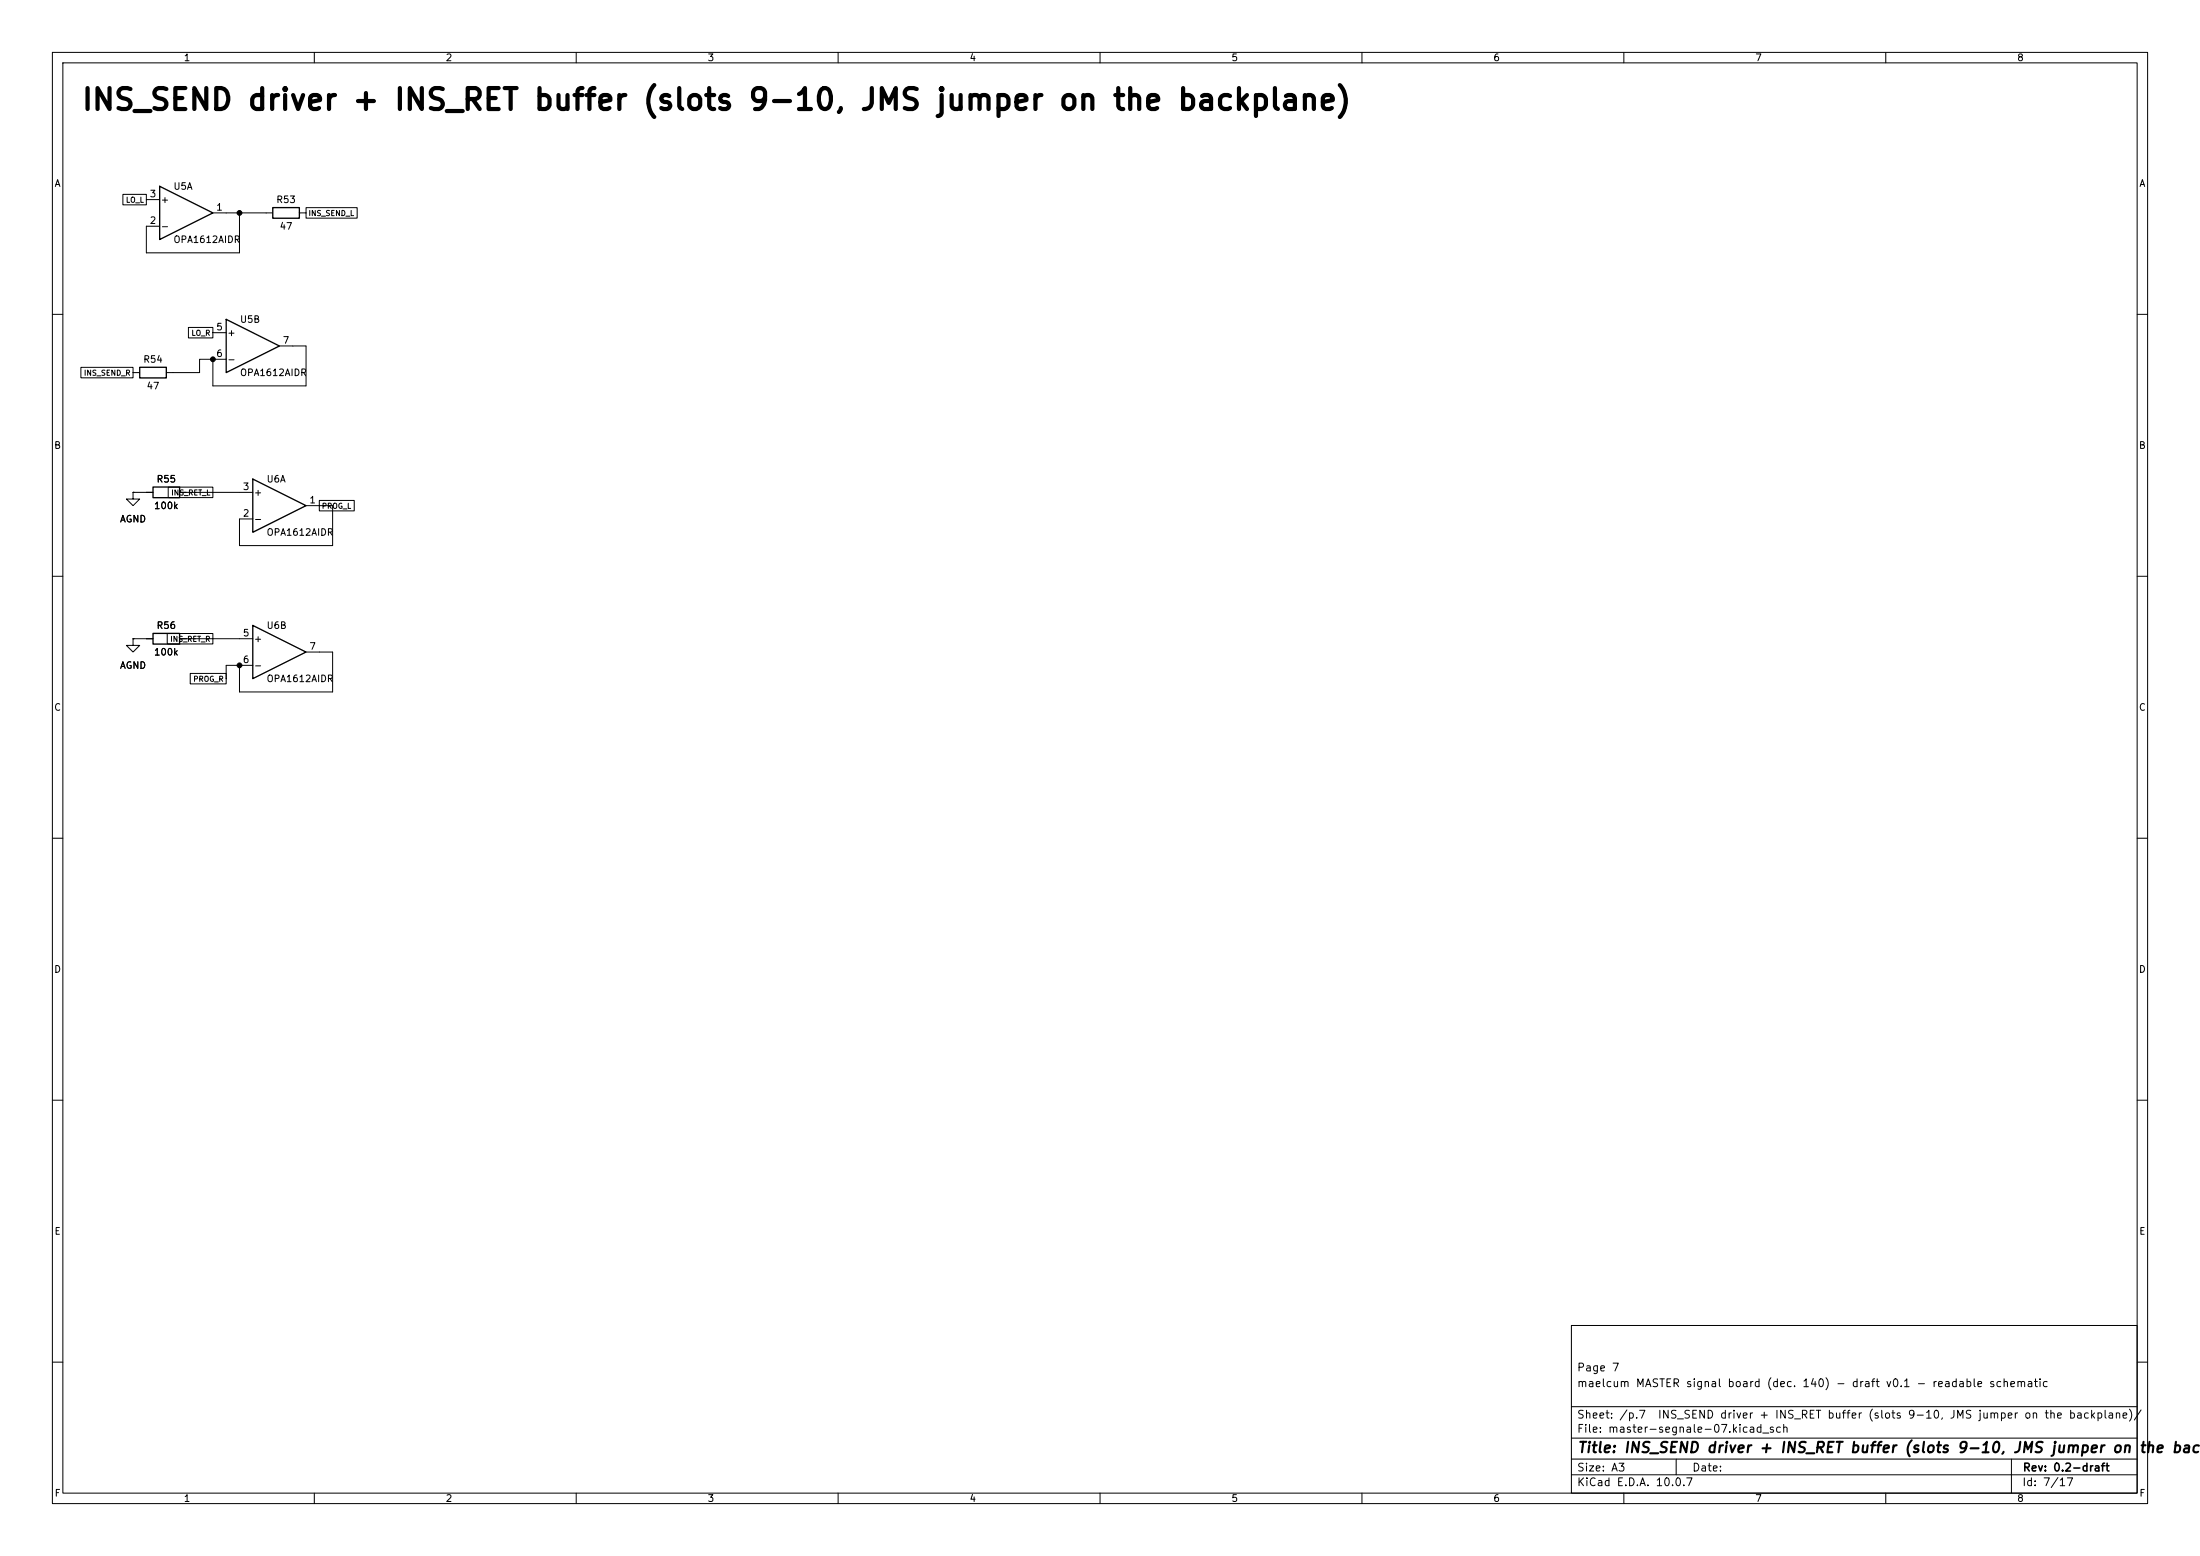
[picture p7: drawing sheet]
(kicad_sch
 (version 20260101)
 (generator "eeschema")
 (generator_version "10.0")
 (paper "A3")
 (title_block
  (title "INS_SEND driver + INS_RET buffer (slots 9-10, JMS jumper on the backplane)")
  (rev "0.2-draft")
  (comment 1 "maelcum MASTER signal board (dec. 140) - draft v0.1 - readable schematic")
  (comment 2 "Page 7"))
 (lib_symbols
  (symbol
   "Amplifier_Operational:OPA1612AxD"
   (pin_names
    (offset 0.127)) (exclude_from_sim no) (in_bom yes) (on_board yes)
   (in_pos_files yes)
   (duplicate_pin_numbers_are_jumpers no)
   (property
    "Reference"
    "U" (at 0 5.08 0) (show_name no) (do_not_autoplace no) (effects (font (size 1.27 1.27)) (justify left)))
   (property
    "Value"
    "OPA1612AxD" (at 0 -5.08 0) (show_name no) (do_not_autoplace no) (effects (font (size 1.27 1.27)) (justify left)))
   (property
    "Footprint"
    "" (at 0 0 0) (show_name no) (do_not_autoplace no) (hide yes) (effects (font (size 1.27 1.27))))
   (property
    "Datasheet"
    "http://www.ti.com/lit/ds/symlink/opa1612.pdf" (at 0 0 0) (show_name no) (do_not_autoplace no) (hide yes) (effects (font (size 1.27 1.27))))
   (property
    "Description"
    "Dual SoundPlus High Performance, Bipolar-Input Audio Operational Amplifiers, SOIC-8" (at 0 0 0) (show_name no) (do_not_autoplace no) (hide yes) (effects (font (size 1.27 1.27))))
   (property
    "ki_locked"
    "" (at 0 0 0) (show_name no) (do_not_autoplace no) (effects (font (size 1.27 1.27))))
   (property
    "ki_keywords"
    "dual opamp" (at 0 0 0) (show_name no) (do_not_autoplace no) (hide yes) (effects (font (size 1.27 1.27))))
   (property
    "ki_fp_filters"
    "SOIC*3.9x4.9mm*P1.27mm* DIP*W7.62mm* TO*99* OnSemi*Micro8* TSSOP*3x3mm*P0.65mm* TSSOP*4.4x3mm*P0.65mm* MSOP*3x3mm*P0.65mm* SSOP*3.9x4.9mm*P0.635mm* LFCSP*2x2mm*P0.5mm* *SIP* SOIC*5.3x6.2mm*P1.27mm*" (at 0 0 0) (show_name no) (do_not_autoplace no) (hide yes) (effects (font (size 1.27 1.27))))
   (symbol
    "OPA1612AxD_1_1"
    (polyline (pts (xy -5.08 5.08) (xy 5.08 0) (xy -5.08 -5.08) (xy -5.08 5.08)) (stroke (width 0.254) (type default)) (fill (type background)))
    (pin
    output
    line (at 7.62 0 180) (length 2.54) (name
    "" (effects (font (size 1.27 1.27)))) (number
    "1" (effects (font (size 1.27 1.27)))))
    (pin
    input
    line (at -7.62 -2.54 0) (length 2.54) (name
    "-" (effects (font (size 1.27 1.27)))) (number
    "2" (effects (font (size 1.27 1.27)))))
    (pin
    input
    line (at -7.62 2.54 0) (length 2.54) (name
    "+" (effects (font (size 1.27 1.27)))) (number
    "3" (effects (font (size 1.27 1.27))))))
   (symbol
    "OPA1612AxD_2_1"
    (polyline (pts (xy -5.08 5.08) (xy 5.08 0) (xy -5.08 -5.08) (xy -5.08 5.08)) (stroke (width 0.254) (type default)) (fill (type background)))
    (pin
    input
    line (at -7.62 2.54 0) (length 2.54) (name
    "+" (effects (font (size 1.27 1.27)))) (number
    "5" (effects (font (size 1.27 1.27)))))
    (pin
    input
    line (at -7.62 -2.54 0) (length 2.54) (name
    "-" (effects (font (size 1.27 1.27)))) (number
    "6" (effects (font (size 1.27 1.27)))))
    (pin
    output
    line (at 7.62 0 180) (length 2.54) (name
    "" (effects (font (size 1.27 1.27)))) (number
    "7" (effects (font (size 1.27 1.27))))))
   (symbol
    "OPA1612AxD_3_1"
    (pin
    power_in
    line (at -2.54 -7.62 90) (length 3.81) (name
    "V-" (effects (font (size 1.27 1.27)))) (number
    "4" (effects (font (size 1.27 1.27)))))
    (pin
    power_in
    line (at -2.54 7.62 270) (length 3.81) (name
    "V+" (effects (font (size 1.27 1.27)))) (number
    "8" (effects (font (size 1.27 1.27))))))
   (embedded_fonts no))
  (symbol
   "Device:R"
   (pin_numbers (hide yes))
   (pin_names
    (offset 0)) (exclude_from_sim no) (in_bom yes) (on_board yes)
   (in_pos_files yes)
   (duplicate_pin_numbers_are_jumpers no)
   (property
    "Reference"
    "R" (at 2.032 0 90) (show_name no) (do_not_autoplace no) (effects (font (size 1.27 1.27))))
   (property
    "Value"
    "R" (at 0 0 90) (show_name no) (do_not_autoplace no) (effects (font (size 1.27 1.27))))
   (property
    "Footprint"
    "" (at -1.778 0 90) (show_name no) (do_not_autoplace no) (hide yes) (effects (font (size 1.27 1.27))))
   (property
    "Datasheet"
    "" (at 0 0 0) (show_name no) (do_not_autoplace no) (hide yes) (effects (font (size 1.27 1.27))))
   (property
    "Description"
    "Resistor" (at 0 0 0) (show_name no) (do_not_autoplace no) (hide yes) (effects (font (size 1.27 1.27))))
   (property
    "ki_keywords"
    "R res resistor" (at 0 0 0) (show_name no) (do_not_autoplace no) (hide yes) (effects (font (size 1.27 1.27))))
   (property
    "ki_fp_filters"
    "R_*" (at 0 0 0) (show_name no) (do_not_autoplace no) (hide yes) (effects (font (size 1.27 1.27))))
   (symbol
    "R_0_1"
    (rectangle (start -1.016 -2.54) (end 1.016 2.54) (stroke (width 0.254) (type default)) (fill (type none))))
   (symbol
    "R_1_1"
    (pin
    passive
    line (at 0 3.81 270) (length 1.27) (name
    "" (effects (font (size 1.27 1.27)))) (number
    "1" (effects (font (size 1.27 1.27)))))
    (pin
    passive
    line (at 0 -3.81 90) (length 1.27) (name
    "" (effects (font (size 1.27 1.27)))) (number
    "2" (effects (font (size 1.27 1.27))))))
   (embedded_fonts no))
  (symbol
   "power:GND"
   (power global)
   (pin_numbers (hide yes))
   (pin_names
    (offset 0) (hide yes)) (exclude_from_sim no) (in_bom yes) (on_board yes)
   (in_pos_files yes)
   (duplicate_pin_numbers_are_jumpers no)
   (property
    "Reference"
    "#PWR" (at 0 -6.35 0) (show_name no) (do_not_autoplace no) (hide yes) (effects (font (size 1.27 1.27))))
   (property
    "Value"
    "GND" (at 0 -3.81 0) (show_name no) (do_not_autoplace no) (effects (font (size 1.27 1.27))))
   (property
    "Footprint"
    "" (at 0 0 0) (show_name no) (do_not_autoplace no) (hide yes) (effects (font (size 1.27 1.27))))
   (property
    "Datasheet"
    "" (at 0 0 0) (show_name no) (do_not_autoplace no) (hide yes) (effects (font (size 1.27 1.27))))
   (property
    "Description"
    "Power symbol creates a global label with name \"GND\" , ground" (at 0 0 0) (show_name no) (do_not_autoplace no) (hide yes) (effects (font (size 1.27 1.27))))
   (property
    "ki_keywords"
    "global power" (at 0 0 0) (show_name no) (do_not_autoplace no) (hide yes) (effects (font (size 1.27 1.27))))
   (symbol
    "GND_0_1"
    (polyline (pts (xy 0 0) (xy 0 -1.27) (xy 1.27 -1.27) (xy 0 -2.54) (xy -1.27 -1.27) (xy 0 -1.27)) (stroke (width 0) (type default)) (fill (type none))))
   (symbol
    "GND_1_1"
    (pin
    power_in
    line (at 0 0 270) (length 0) (name
    "" (effects (font (size 1.27 1.27)))) (number
    "1" (effects (font (size 1.27 1.27))))))
   (embedded_fonts no)))
 (text
  "INS_SEND driver + INS_RET buffer (slots 9-10, JMS jumper on the backplane)"
  (exclude_from_sim no)
  (at 15.24 21.59 0)
  (effects (font (size 4 4)
    (bold yes)) (justify left bottom)))
 (symbol
  (lib_id "Amplifier_Operational:OPA1612AxD")
  (at 35.56 40.64 0)
  (unit 1)
  (body_style 1)
  (exclude_from_sim no)
  (in_bom yes)
  (on_board yes)
  (dnp no)
  (property
   "Reference"
   "U5" (at 33.02 35.56 0) (effects (font (size 1.27 1.27)) (justify left)))
  (property
   "Value"
   "OPA1612AIDR" (at 33.02 45.72 0) (effects (font (size 1.27 1.27)) (justify left)))
  (property
   "Footprint"
   "Package_SO:SOIC-8_3.9x4.9mm_P1.27mm" (at 35.56 40.64 0) (effects (font (size 1.27 1.27)) (justify left) (hide yes)))
  (property
   "Datasheet"
   "" (at 35.56 40.64 0) (effects (font (size 1.27 1.27)) (justify left) (hide yes)))
  (property
   "Nota"
   "driver <= 50 ohm" (at 35.56 40.64 0) (effects (font (size 1.27 1.27)) (justify left) (hide yes)))
  (pin
   "1")
  (pin
   "2")
  (pin
   "3")
  (instances (project
    "master-segnale" (path
    "/1b16d02c-bb7a-5f62-bcdf-15134ce14abd/a0406634-02cf-57ff-bbcf-84c15a43c8f8" (reference "U5") (unit 1)))))
 (wire
  (pts (xy 43.18 40.64) (xy 45.72 40.64))
  (stroke (width 0) (type default)))
 (symbol
  (lib_id "Device:R")
  (at 54.61 40.64 90)
  (unit 1)
  (body_style 1)
  (exclude_from_sim no)
  (in_bom yes)
  (on_board yes)
  (dnp no)
  (property
   "Reference"
   "R53" (at 54.61 38.1 90) (effects (font (size 1.27 1.27))))
  (property
   "Value"
   "47" (at 54.61 43.18 90) (effects (font (size 1.27 1.27))))
  (property
   "Footprint"
   "Resistor_SMD:R_0805_2012Metric" (at 54.61 40.64 0) (effects (font (size 1.27 1.27)) (justify left) (hide yes)))
  (property
   "Datasheet"
   "" (at 54.61 40.64 0) (effects (font (size 1.27 1.27)) (justify left) (hide yes)))
  (property
   "Nota"
   "NOTA: 47 ohm di uscita, stabilità sul cavo del backplane" (at 54.61 40.64 0) (effects (font (size 1.27 1.27)) (justify left) (hide yes)))
  (pin
   "1")
  (pin
   "2")
  (instances (project
    "master-segnale" (path
    "/1b16d02c-bb7a-5f62-bcdf-15134ce14abd/a0406634-02cf-57ff-bbcf-84c15a43c8f8" (reference "R53") (unit 1)))))
 (wire
  (pts (xy 45.72 40.64) (xy 50.8 40.64))
  (stroke (width 0) (type default)))
 (symbol
  (lib_id "Amplifier_Operational:OPA1612AxD")
  (at 48.26 66.04 0)
  (unit 2)
  (body_style 1)
  (exclude_from_sim no)
  (in_bom yes)
  (on_board yes)
  (dnp no)
  (property
   "Reference"
   "U5" (at 45.72 60.96 0) (effects (font (size 1.27 1.27)) (justify left)))
  (property
   "Value"
   "OPA1612AIDR" (at 45.72 71.12 0) (effects (font (size 1.27 1.27)) (justify left)))
  (property
   "Footprint"
   "Package_SO:SOIC-8_3.9x4.9mm_P1.27mm" (at 48.26 66.04 0) (effects (font (size 1.27 1.27)) (justify left) (hide yes)))
  (property
   "Datasheet"
   "" (at 48.26 66.04 0) (effects (font (size 1.27 1.27)) (justify left) (hide yes)))
  (property
   "Nota"
   "driver <= 50 ohm" (at 48.26 66.04 0) (effects (font (size 1.27 1.27)) (justify left) (hide yes)))
  (pin
   "5")
  (pin
   "6")
  (pin
   "7")
  (instances (project
    "master-segnale" (path
    "/1b16d02c-bb7a-5f62-bcdf-15134ce14abd/a0406634-02cf-57ff-bbcf-84c15a43c8f8" (reference "U5") (unit 2)))))
 (wire
  (pts (xy 40.64 68.58) (xy 38.1 68.58))
  (stroke (width 0) (type default)))
 (wire
  (pts (xy 38.1 68.58) (xy 38.1 71.12))
  (stroke (width 0) (type default)))
 (symbol
  (lib_id "Device:R")
  (at 29.21 71.12 270)
  (unit 1)
  (body_style 1)
  (exclude_from_sim no)
  (in_bom yes)
  (on_board yes)
  (dnp no)
  (property
   "Reference"
   "R54" (at 29.21 68.58 90) (effects (font (size 1.27 1.27))))
  (property
   "Value"
   "47" (at 29.21 73.66 90) (effects (font (size 1.27 1.27))))
  (property
   "Footprint"
   "Resistor_SMD:R_0805_2012Metric" (at 29.21 71.12 0) (effects (font (size 1.27 1.27)) (justify left) (hide yes)))
  (property
   "Datasheet"
   "" (at 29.21 71.12 0) (effects (font (size 1.27 1.27)) (justify left) (hide yes)))
  (pin
   "1")
  (pin
   "2")
  (instances (project
    "master-segnale" (path
    "/1b16d02c-bb7a-5f62-bcdf-15134ce14abd/a0406634-02cf-57ff-bbcf-84c15a43c8f8" (reference "R54") (unit 1)))))
 (wire
  (pts (xy 38.1 71.12) (xy 33.02 71.12))
  (stroke (width 0) (type default)))
 (symbol
  (lib_id "Amplifier_Operational:OPA1612AxD")
  (at 53.34 96.52 0)
  (unit 1)
  (body_style 1)
  (exclude_from_sim no)
  (in_bom yes)
  (on_board yes)
  (dnp no)
  (property
   "Reference"
   "U6" (at 50.8 91.44 0) (effects (font (size 1.27 1.27)) (justify left)))
  (property
   "Value"
   "OPA1612AIDR" (at 50.8 101.6 0) (effects (font (size 1.27 1.27)) (justify left)))
  (property
   "Footprint"
   "Package_SO:SOIC-8_3.9x4.9mm_P1.27mm" (at 53.34 96.52 0) (effects (font (size 1.27 1.27)) (justify left) (hide yes)))
  (property
   "Datasheet"
   "" (at 53.34 96.52 0) (effects (font (size 1.27 1.27)) (justify left) (hide yes)))
  (property
   "Nota"
   "nodo di programma" (at 53.34 96.52 0) (effects (font (size 1.27 1.27)) (justify left) (hide yes)))
  (pin
   "1")
  (pin
   "2")
  (pin
   "3")
  (instances (project
    "master-segnale" (path
    "/1b16d02c-bb7a-5f62-bcdf-15134ce14abd/a0406634-02cf-57ff-bbcf-84c15a43c8f8" (reference "U6") (unit 1)))))
 (wire
  (pts (xy 45.72 93.98) (xy 40.64 93.98))
  (stroke (width 0) (type default)))
 (symbol
  (lib_id "Device:R")
  (at 31.75 93.98 270)
  (unit 1)
  (body_style 1)
  (exclude_from_sim no)
  (in_bom yes)
  (on_board yes)
  (dnp no)
  (property
   "Reference"
   "R55" (at 31.75 91.44 90) (effects (font (size 1.27 1.27))))
  (property
   "Value"
   "100k" (at 31.75 96.52 90) (effects (font (size 1.27 1.27))))
  (property
   "Footprint"
   "Resistor_SMD:R_0805_2012Metric" (at 31.75 93.98 0) (effects (font (size 1.27 1.27)) (justify left) (hide yes)))
  (property
   "Datasheet"
   "" (at 31.75 93.98 0) (effects (font (size 1.27 1.27)) (justify left) (hide yes)))
  (property
   "Nota"
   "ricevitore >= 100k; tiene l'ingresso senza ponticello" (at 31.75 93.98 0) (effects (font (size 1.27 1.27)) (justify left) (hide yes)))
  (pin
   "1")
  (pin
   "2")
  (instances (project
    "master-segnale" (path
    "/1b16d02c-bb7a-5f62-bcdf-15134ce14abd/a0406634-02cf-57ff-bbcf-84c15a43c8f8" (reference "R55") (unit 1)))))
 (wire
  (pts (xy 40.64 93.98) (xy 35.56 93.98))
  (stroke (width 0) (type default)))
 (wire
  (pts (xy 25.4 93.98) (xy 27.94 93.98))
  (stroke (width 0) (type default)))
 (symbol
  (lib_id "power:GND")
  (at 25.4 93.98 0)
  (unit 1)
  (body_style 1)
  (exclude_from_sim no)
  (in_bom yes)
  (on_board yes)
  (dnp no)
  (property
   "Reference"
   "#PWR001" (at 25.4 93.98 0) (effects (font (size 1.27 1.27)) (justify left) (hide yes)))
  (property
   "Value"
   "AGND" (at 25.4 99.06 0) (effects (font (size 1.27 1.27))))
  (property
   "Footprint"
   "" (at 25.4 93.98 0) (effects (font (size 1.27 1.27)) (justify left) (hide yes)))
  (property
   "Datasheet"
   "" (at 25.4 93.98 0) (effects (font (size 1.27 1.27)) (justify left) (hide yes)))
  (pin
   "1")
  (instances (project
    "master-segnale" (path
    "/1b16d02c-bb7a-5f62-bcdf-15134ce14abd/a0406634-02cf-57ff-bbcf-84c15a43c8f8" (reference "#PWR001") (unit 1)))))
 (symbol
  (lib_id "Amplifier_Operational:OPA1612AxD")
  (at 53.34 124.46 0)
  (unit 2)
  (body_style 1)
  (exclude_from_sim no)
  (in_bom yes)
  (on_board yes)
  (dnp no)
  (property
   "Reference"
   "U6" (at 50.8 119.38 0) (effects (font (size 1.27 1.27)) (justify left)))
  (property
   "Value"
   "OPA1612AIDR" (at 50.8 129.54 0) (effects (font (size 1.27 1.27)) (justify left)))
  (property
   "Footprint"
   "Package_SO:SOIC-8_3.9x4.9mm_P1.27mm" (at 53.34 124.46 0) (effects (font (size 1.27 1.27)) (justify left) (hide yes)))
  (property
   "Datasheet"
   "" (at 53.34 124.46 0) (effects (font (size 1.27 1.27)) (justify left) (hide yes)))
  (property
   "Nota"
   "nodo di programma" (at 53.34 124.46 0) (effects (font (size 1.27 1.27)) (justify left) (hide yes)))
  (pin
   "5")
  (pin
   "6")
  (pin
   "7")
  (instances (project
    "master-segnale" (path
    "/1b16d02c-bb7a-5f62-bcdf-15134ce14abd/a0406634-02cf-57ff-bbcf-84c15a43c8f8" (reference "U6") (unit 2)))))
 (wire
  (pts (xy 45.72 121.92) (xy 40.64 121.92))
  (stroke (width 0) (type default)))
 (symbol
  (lib_id "Device:R")
  (at 31.75 121.92 270)
  (unit 1)
  (body_style 1)
  (exclude_from_sim no)
  (in_bom yes)
  (on_board yes)
  (dnp no)
  (property
   "Reference"
   "R56" (at 31.75 119.38 90) (effects (font (size 1.27 1.27))))
  (property
   "Value"
   "100k" (at 31.75 124.46 90) (effects (font (size 1.27 1.27))))
  (property
   "Footprint"
   "Resistor_SMD:R_0805_2012Metric" (at 31.75 121.92 0) (effects (font (size 1.27 1.27)) (justify left) (hide yes)))
  (property
   "Datasheet"
   "" (at 31.75 121.92 0) (effects (font (size 1.27 1.27)) (justify left) (hide yes)))
  (pin
   "1")
  (pin
   "2")
  (instances (project
    "master-segnale" (path
    "/1b16d02c-bb7a-5f62-bcdf-15134ce14abd/a0406634-02cf-57ff-bbcf-84c15a43c8f8" (reference "R56") (unit 1)))))
 (wire
  (pts (xy 40.64 121.92) (xy 35.56 121.92))
  (stroke (width 0) (type default)))
 (wire
  (pts (xy 25.4 121.92) (xy 27.94 121.92))
  (stroke (width 0) (type default)))
 (symbol
  (lib_id "power:GND")
  (at 25.4 121.92 0)
  (unit 1)
  (body_style 1)
  (exclude_from_sim no)
  (in_bom yes)
  (on_board yes)
  (dnp no)
  (property
   "Reference"
   "#PWR002" (at 25.4 121.92 0) (effects (font (size 1.27 1.27)) (justify left) (hide yes)))
  (property
   "Value"
   "AGND" (at 25.4 127 0) (effects (font (size 1.27 1.27))))
  (property
   "Footprint"
   "" (at 25.4 121.92 0) (effects (font (size 1.27 1.27)) (justify left) (hide yes)))
  (property
   "Datasheet"
   "" (at 25.4 121.92 0) (effects (font (size 1.27 1.27)) (justify left) (hide yes)))
  (pin
   "1")
  (instances (project
    "master-segnale" (path
    "/1b16d02c-bb7a-5f62-bcdf-15134ce14abd/a0406634-02cf-57ff-bbcf-84c15a43c8f8" (reference "#PWR002") (unit 1)))))
 (wire
  (pts (xy 45.72 127) (xy 43.18 127))
  (stroke (width 0) (type default)))
 (wire
  (pts (xy 43.18 127) (xy 43.18 129.54))
  (stroke (width 0) (type default)))
 (wire
  (pts (xy 45.72 40.64) (xy 45.72 48.26))
  (stroke (width 0) (type default)))
 (wire
  (pts (xy 45.72 48.26) (xy 27.94 48.26))
  (stroke (width 0) (type default)))
 (wire
  (pts (xy 27.94 48.26) (xy 27.94 43.18))
  (stroke (width 0) (type default)))
 (wire
  (pts (xy 40.64 68.58) (xy 40.64 73.66))
  (stroke (width 0) (type default)))
 (wire
  (pts (xy 40.64 73.66) (xy 58.42 73.66))
  (stroke (width 0) (type default)))
 (wire
  (pts (xy 58.42 73.66) (xy 58.42 66.04))
  (stroke (width 0) (type default)))
 (wire
  (pts (xy 58.42 66.04) (xy 55.88 66.04))
  (stroke (width 0) (type default)))
 (wire
  (pts (xy 45.72 99.06) (xy 45.72 104.14))
  (stroke (width 0) (type default)))
 (wire
  (pts (xy 45.72 104.14) (xy 63.5 104.14))
  (stroke (width 0) (type default)))
 (wire
  (pts (xy 63.5 104.14) (xy 63.5 96.52))
  (stroke (width 0) (type default)))
 (wire
  (pts (xy 63.5 96.52) (xy 60.96 96.52))
  (stroke (width 0) (type default)))
 (wire
  (pts (xy 45.72 127) (xy 45.72 132.08))
  (stroke (width 0) (type default)))
 (wire
  (pts (xy 45.72 132.08) (xy 63.5 132.08))
  (stroke (width 0) (type default)))
 (wire
  (pts (xy 63.5 132.08) (xy 63.5 124.46))
  (stroke (width 0) (type default)))
 (wire
  (pts (xy 63.5 124.46) (xy 60.96 124.46))
  (stroke (width 0) (type default)))
 (junction
  (at 40.64 68.58)
  (diameter 0)
  (color 0 0 0 0))
 (junction
  (at 45.72 127)
  (diameter 0)
  (color 0 0 0 0))
 (junction
  (at 45.72 40.64)
  (diameter 0)
  (color 0 0 0 0))
 (global_label
  "INS_SEND_L"
  (shape passive)
  (at 58.42 40.64 0)
  (fields_autoplaced yes)
  (effects (font (size 1 1)) (justify left)))
 (global_label
  "LO_L"
  (shape passive)
  (at 27.94 38.1 180)
  (fields_autoplaced yes)
  (effects (font (size 1 1)) (justify right)))
 (global_label
  "LO_R"
  (shape passive)
  (at 40.64 63.5 180)
  (fields_autoplaced yes)
  (effects (font (size 1 1)) (justify right)))
 (global_label
  "INS_SEND_R"
  (shape passive)
  (at 25.4 71.12 180)
  (fields_autoplaced yes)
  (effects (font (size 1 1)) (justify right)))
 (global_label
  "PROG_L"
  (shape passive)
  (at 60.96 96.52 0)
  (fields_autoplaced yes)
  (effects (font (size 1 1)) (justify left)))
 (global_label
  "INS_RET_L"
  (shape passive)
  (at 40.64 93.98 180)
  (fields_autoplaced yes)
  (effects (font (size 1 1)) (justify right)))
 (global_label
  "INS_RET_R"
  (shape passive)
  (at 40.64 121.92 180)
  (fields_autoplaced yes)
  (effects (font (size 1 1)) (justify right)))
 (global_label
  "PROG_R"
  (shape passive)
  (at 43.18 129.54 180)
  (fields_autoplaced yes)
  (effects (font (size 1 1)) (justify right))))
